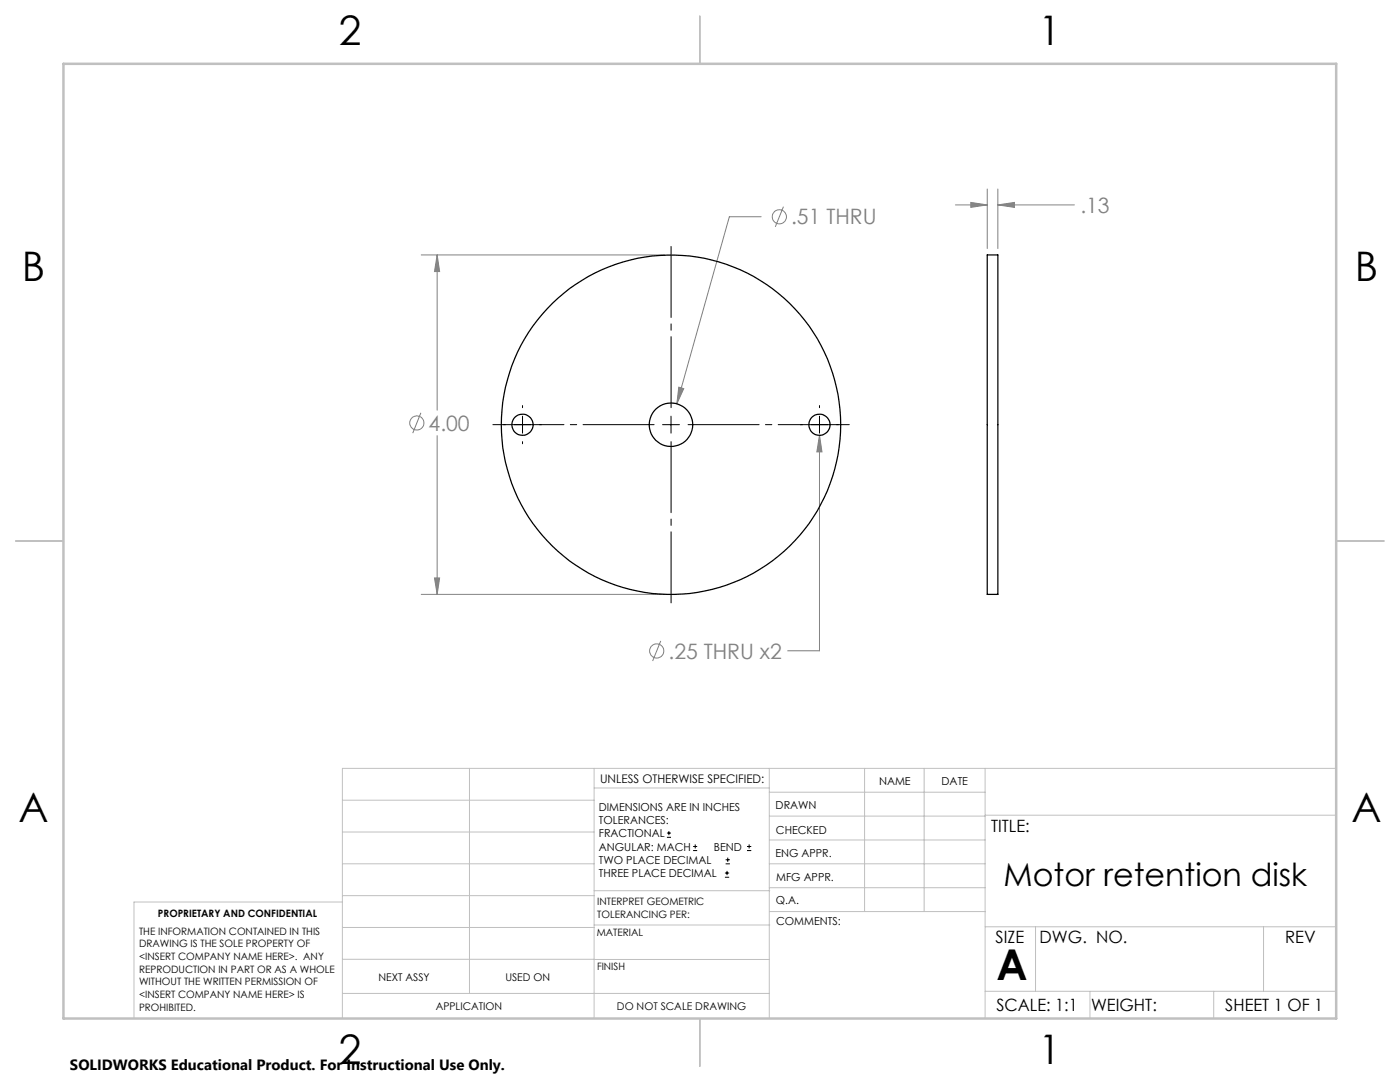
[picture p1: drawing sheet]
<svg xmlns="http://www.w3.org/2000/svg" width="279mm" height="216mm" viewBox="0 0 279 216" stroke-linecap="round" stroke-linejoin="round" font-family="sans-serif">
<g fill="none" stroke="#808080" stroke-width=".2">
<path d="M197 37.7v11.9M199.1 37.7v11.9M84.1 50.9h48.5M87.2 50.9l.5 3.3h-1zM87.2 50.9v30.9M151.9 43.3h-6.3l-10.5 37.3M156.4 41.2l-1.7 4.1M190.7 40.9h6.3M193.7 40.4l3.3 .5-3.3 .5zM199.1 40.9h15.3M199.1 40.9l3.4-.5v1zM135.5 77.3l1 .2-1.4 3.1z"/>
<path d="M84 82.4l-1.6 4M87.2 86.9v31.7M163.5 86.9v43h-6.3M163.5 86.9l.5 3.3h-1zM84.1 118.6h48.5M86.7 115.3h1l-.5 3.3zM131.9 127.9l-1.7 4"/>
<circle cx="155.5" cy="43.3" r="1.41"/>
<circle cx="83.2" cy="84.4" r="1.41"/>
<circle cx="131.1" cy="129.9" r="1.42"/>
</g>
<g fill="none" stroke="#000" stroke-width=".2">
<path d="M100.5 84.7h.4M102.6 84.7h3.4M104.3 80.9v.5M104.3 83v3.4M104.3 88.1v.4M107.7 84.7h.4M132.2 84.7h3.4M133.9 83v3.4M159.7 84.7h.5M161.9 84.7h3.3M163.5 80.9v.5M163.5 83v3.4"/>
<path d="M163.5 88.1v.4M166.9 84.7h.5M133.1 167.1h.8M133.1 166.2h.8M133.5 165.8v.9M138.3 169.7h.8M138.3 168.9h.8M138.7 168.5v.8M144.7 175h.8M144.7 174.2h.8M144.8 172.4h.9M144.8 171.6h.9"/>
<path d="M145.1 173.8v.8M145.2 171.1v.9M149.1 169.7h.8M149.1 168.9h.8M149.5 168.5v.8"/>
</g>
<path d="M130.5 84.7h-32.1M133.9 81.3v-32.1M133.9 88.1v32.2M137.3 84.7h32.2" fill="none" stroke="#000" stroke-width=".2" stroke-dasharray="15.2 1.3 1.3 1.3" stroke-dashoffset="1.1"/>
<g fill="none" stroke="#c0c0c0" stroke-width=".2">
<path d="M68.3 159.7h50.3M93.7 153.3v44.9M118.6 153.3v49.9M118.6 157.2h34.9M153.5 153.3v49.9M153.5 158.1h43.1M172.5 153.3v28.6M184.4 153.3v28.6M196.6 153.3v49.9M266.7 153.3h-198.4v49.9M68.3 178.7h50.3M68.3 172.4h50.3"/>
<path d="M68.3 166h50.3M68.3 180h-41.6v23.2M118.6 177.7h35M153.5 167.6h43.1M153.5 162.8h43.1M153.5 172.4h43.1M153.5 177.1h43.1M196.6 162.7h70.1M68.3 198.2h85.2M68.3 191.4l85.2 .1M68.3 185.1h50.3M118.6 184.6h35"/>
<path d="M153.6 181.9h43M196.6 197.8h70.1M196.6 184.9h70.1M206.7 184.9v12.9M217.5 197.8v5.4M242.2 197.8v5.4M252.2 184.9v12.9"/>
</g>
<path d="M139.7 3.2v9.5M3.1 107.9h9.6M266.7 107.9h9.5M139.7 203.2v9.6" fill="none" stroke="#c0c0c0" stroke-width=".25"/>
<path d="M12.7 12.7h254v190.5h-254z" fill="none" stroke="#c0c0c0" stroke-width=".5"/>
<path d="M87.2 50.9l.5 3.3h-1zM86.7 115.3h1l-.5 3.3zM135.5 77.3l-.4 3.3 1.4-3.1zM163.5 86.9l-.5 3.3h1zM193.7 40.4l3.3 .5-3.3 .5zM199.1 40.9l3.4-.5v1z" fill="#808080"/>
<g fill="none" stroke="#000" stroke-width=".25">
<path d="M197 50.9h2.1v67.7h-2.1z"/>
<circle cx="104.3" cy="84.8" r="2.13"/>
<circle cx="133.9" cy="84.8" r="4.3"/>
<circle cx="133.9" cy="84.7" r="33.9"/>
<circle cx="163.5" cy="84.8" r="2.13"/>
</g>
<text font-size="8.5" x="198.9" y="195.5">A</text>
<g font-size="8.1">
<text x="67.6" y="8.9">2</text>
<text x="207.3" y="8.9">1</text>
<text x="4.4" y="56.2">B</text>
<text x="270.4" y="56.2">B</text>
<text x="3.7" y="164.1">A</text>
<text x="269.7" y="164.1">A</text>
<text x="67.6" y="212.4">2</text>
<text x="207.3" y="212.4">1</text>
</g>
<text font-size="6.3" x="200.3" y="176.7">Motor retention disk</text>
<g font-size="4.2" fill="#808080">
<text x="157.9" y="44.8">.51 THRU</text>
<text x="215.6" y="42.5">.13</text>
<text x="85.5" y="85.9">4.00</text>
<text x="133.4" y="131.4">.25 THRU x2</text>
</g>
<g font-size="3.4">
<text x="197.8" y="166">TITLE:</text>
<text x="198.7" y="188.1">SIZE</text>
<text x="207.5" y="188.1">DWG. NO.</text>
<text x="256.5" y="188.2">REV</text>
<text x="198.8" y="201.7">SCALE: 1:1</text>
<text x="217.7" y="201.8">WEIGHT:</text>
<text x="244.5" y="201.7">SHEET 1 OF 1</text>
</g>
<text font-size="3" x="14" y="213.5">SOLIDWORKS Educational Product. For Instructional Use Only.</text>
<text font-size="2.4" x="119.8" y="156.2">UNLESS OTHERWISE SPECIFIED:</text>
<g font-size="2.2">
<text x="119.5" y="161.8">DIMENSIONS ARE IN INCHES</text>
<text x="154.8" y="161.4">DRAWN</text>
<text x="175.4" y="156.6">NAME</text>
<text x="187.9" y="156.7">DATE</text>
<text x="119.5" y="164.4">TOLERANCES:</text>
<text x="119.5" y="167.1">FRACTIONAL</text>
<text x="154.9" y="166.3">CHECKED</text>
<text x="119.5" y="169.7">ANGULAR: MACH</text>
<text x="119.5" y="172.4">TWO PLACE DECIMAL</text>
<text x="142.5" y="169.7">BEND</text>
<text x="154.8" y="171">ENG APPR.</text>
<text x="119.5" y="175">THREE PLACE DECIMAL</text>
<text x="154.9" y="175.7">MFG APPR.</text>
<text x="154.9" y="180.4">Q.A.</text>
<text x="154.9" y="184.6">COMMENTS:</text>
</g>
<g font-size="2.1">
<text x="75.5" y="195.7">NEXT ASSY</text>
<text x="100.9" y="195.7">USED ON</text>
<text x="86.9" y="201.5">APPLICATION</text>
<text x="123.1" y="201.6">DO NOT SCALE DRAWING</text>
</g>
<g font-size="2">
<text x="31.5" y="182.9">PROPRIETARY AND CONFIDENTIAL</text>
<text x="119.2" y="180.6">INTERPRET GEOMETRIC</text>
<text x="119.2" y="183.1">TOLERANCING PER:</text>
<text x="27.8" y="186.5">THE INFORMATION CONTAINED IN THIS</text>
<text x="27.8" y="189">DRAWING IS THE SOLE PROPERTY OF</text>
<text x="27.8" y="191.6">&lt;INSERT COMPANY NAME HERE&gt;. ANY</text>
<text x="119.1" y="186.7">MATERIAL</text>
<text x="27.8" y="194.1">REPRODUCTION IN PART OR AS A WHOLE</text>
<text x="27.8" y="196.6">WITHOUT THE WRITTEN PERMISSION OF</text>
<text x="119.1" y="193.5">FINISH</text>
<text x="27.8" y="199.1">&lt;INSERT COMPANY NAME HERE&gt; IS</text>
<text x="27.8" y="201.7">PROHIBITED.</text>
</g>
</svg>
